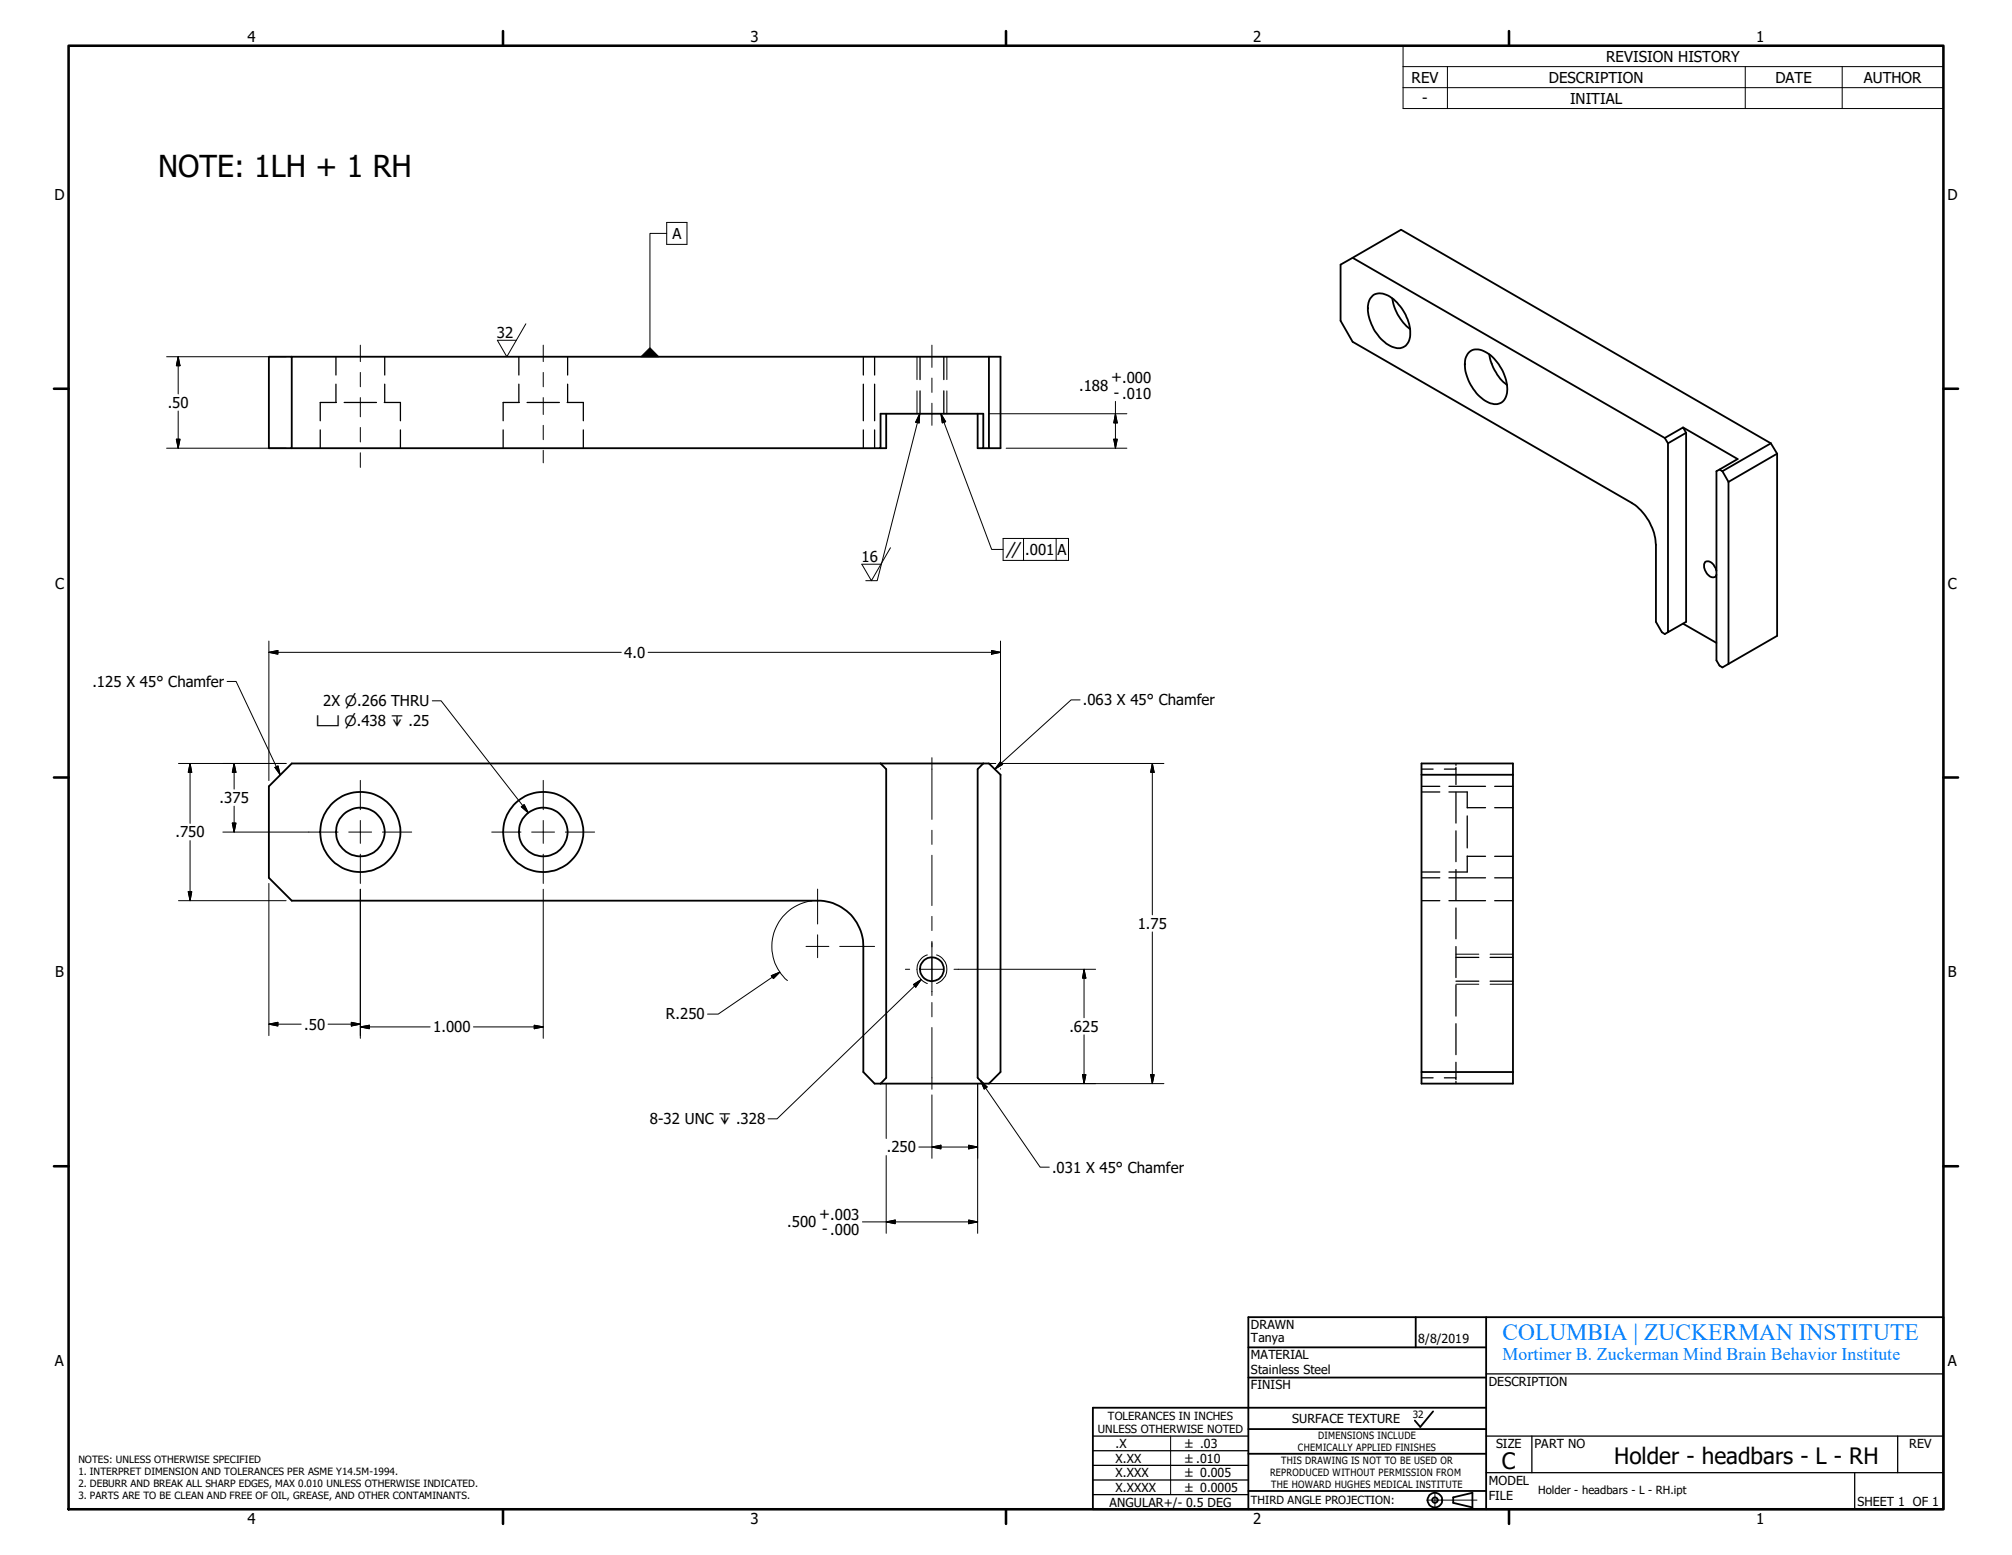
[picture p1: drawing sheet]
<svg xmlns="http://www.w3.org/2000/svg" width="279mm" height="216mm" viewBox="0 0 279 216" stroke-linecap="round" stroke-linejoin="round" font-family="sans-serif">
<g fill="none" stroke="#000" stroke-width=".25">
<path d="M187.8 35.8l43.4 25M37.3 49.5h3.2v12.7h-3.2zM40.5 49.5h98.4v12.7h-1.6v-12.7M123.1 57.4v4.8h-.8M135.8 57.4v4.8h.7v-4.8h-14.2v4.8h-81.8M190.6 41.1a2.31 2.31 0 0 1 2.9 .5 6 6 0 0 1 2.2 5.7 1.71 1.71 0 0 1-2.7 .7 6.2 6.2 0 0 1-3-5.7l.2-.7zM193.3 41.4a6.7 6.7 0 0 0 2.5 4.3M204.1 48.9a2.13 2.13 0 0 1 2.6 .2 6.1 6.1 0 0 1 2.5 5.7 1.65 1.65 0 0 1-2.5 1.1 6.2 6.2 0 0 1-3.2-6.1l.3-.6zM206.8 49.2a6.9 6.9 0 0 0 2.5 4.3M233.7 59.4l7.6 4.3-2.9 1.7v26.3l.4 .7 .4 .3 7.6-4.4v-25.3M136.5 62.2h.8M231.2 60.8l.4 .8"/>
<path d="M231.2 60.8l2.5-1.4 .4 .7-2.5 1.5M234.1 60.1v26.2l-2.5 1.5v-26.2M238.4 79.2a1.44 1.44 0 0 0-1.5-1.2 1.05 1.05 0 0 0 0 1.5 .94 .94 0 0 0 1.4 .5l.1-.2M238.8 65.2l.4 .2M239.2 65.4l.8 1.5M240 66.9v25.3M245.9 61.6l.9 1.4M245.9 61.6l-51.3-29.7-8.4 4.8v7.8l1.6 3 38.8 22.3a7.4 7.4 0 0 1 3.4 5.8v10.7l.8 1.5 .4 .2 .4-.2M245.9 61.6l-6.7 3.8M246.8 63l-6.8 3.9M233.7 86.6l4.7 2.7M37.3 109.2l3.2-3.2h96.8l1.6 1.6v41.2l-1.6 1.7h-15.8l-1.6-1.7v-17.4a6.3 6.3 0 0 0-6.4-6.3h-73l-3.2-3.2z"/>
<path d="M122.3 106l.8 .8v42.8l-.8 .9M136.5 106l-.7 .8v42.8l.7 .9M197.4 107.6v-1.6h12.7v44.5h-12.7v-1.7M197.4 107.6h12.7M197.4 107.6v41.2h12.7M173.4 191.3h33M173.4 187.1h33M173.4 198.4h33M196.6 182.9v4.2M199 196l-1.8 2.1-.7-.9M206.4 195.5h-54.6v14h118.1v-26.6h-96.5v26.7M206.4 182.9v26.6"/>
<path d="M173.4 207h33M173.4 201.8h33M201.8 207.9l2.7-.6v2l-2.7-.6z"/>
<circle cx="50" cy="115.5" r="5.6"/>
<circle cx="50" cy="115.5" r="3.4"/>
<circle cx="75.4" cy="115.5" r="5.6"/>
<circle cx="75.4" cy="115.5" r="3.4"/>
<circle cx="129.4" cy="134.6" r="1.65"/>
<circle cx="199.3" cy="208.3" r="1.02"/>
<circle cx="199.3" cy="208.3" r=".38"/>
</g>
<g fill="none" stroke="#000" stroke-width=".14">
<path d="M194.8 6.3h75.1v8.8h-75.1zM194.8 9.2h75.1M194.8 12.2h75.1M201 9.2v5.9M242.4 9.2v5.9M255.8 9.2v5.9M92.6 32.4h-2.3v15.9M92.6 30.9h2.8v3h-2.8zM23.1 49.5h16.6M24.7 49.5v5.2M24.7 57.1v5.1M24.7 49.5l.3 1.3h-.5z"/>
<path d="M50 47.9v2.3M50 51.7v2M50 55.2v2.7M50 59.4v2M73 45l-2.6 4.5-1.3-2.3h2.6M75.4 47.9v2.3M75.4 51.7v2M75.4 55.2v2.4M75.4 59.1v1.9M127.3 49.5v3.2M127.3 54.3v3.1M127.7 57.4l-.1 1.3-.5-.1z"/>
<path d="M127.7 57.4l-5.9 23.2h-1.6M129.4 47.9v3.1M129.4 52.5v2M129.4 56v3.1M130.7 57.4l7 18.9h1.6M130.7 57.4l.6 1.1-.4 .2zM131.5 49.5v3.2M131.5 54.3v3.1M137.3 57.4h19.2M154.9 57.4l.3 1.3h-.5zM154.9 55.7v6.5M23.1 62.2h16.6"/>
<path d="M24.5 61h.5l-.3 1.2zM50 62.9v2M75.4 62.5v1.8M123.7 76.1l-2.7 4.5-1.3-2.3h2.6M139.3 74.8h9.1v3h-9.1zM139.7 62.2h16.8M142.1 74.8v3M146.7 74.8v3M154.7 61h.5l-.3 1.2zM31.5 94.6h1.3l6.1 13M37.3 89v19.4M37.3 90.6l1.3-.3v.5z"/>
<path d="M37.3 90.6h49M60 97.3h1.3l12.1 15.6M90 90.6h48.9M137.7 90.3l1.2 .3-1.2 .2zM138.9 89v16.9M150 97.2h-1.3l-10.5 9.6M24.8 106h14.9M26.4 106v8.3M26.4 116.7v8.4M26.4 106l.2 1.2h-.5zM30.9 115.5h16M32.3 114.3h.5l-.3 1.2z"/>
<path d="M32.5 106l.3 1.2h-.5zM32.5 106v3.6M32.5 111.9v3.6M38.2 106.6l.4-.3 .3 1.3zM48.4 115.5h3.2M50 108.4v4M50 113.9v3.2M50 118.6v4.1M53.1 115.5h4.1M68.3 115.5h4M72.4 112l.4-.3 .6 1.2zM73.8 115.5h3.2"/>
<path d="M75.4 108.4v4M75.4 113.9v3.2M75.4 118.6v4.1M78.5 115.5h4.1M129.4 105.2v8.6M129.4 115.3v1.9M129.4 118.7v7M137.3 106h1M138.9 105.8l.3 .3-1 .7zM138.9 106.7v.1M139 106h22.6M160 106v21"/>
<path d="M160 106l.3 1.2h-.5zM24.8 125.1h14.9M26.1 123.8h.5l-.2 1.3zM37.3 122.7v21.1M50 123.5v20.7M75.4 123.5v20.7M107.1 135.5l1.2-.5-.9 .9zM108.3 135l-8.6 5.8h-1.4M111.9 131.4h3.2M112.8 125.1a6.3 6.3 0 0 0-5.3 4.4 6.3 6.3 0 0 0 1.8 6.6M113.5 123.4v4.9M113.5 129.8v3.2"/>
<path d="M116.6 131.4h4.9M125.7 134.6h.6M126.9 136.7l1-.7-.7 1.1zM127.8 134.6h3.2M127.9 136l-20 19.3h-1.2M128.8 132.6a2.08 2.08 0 0 0-1.5 2 2.08 2.08 0 0 0 1.5 1.9M129.4 127.2v2M129.4 130.7v7.5M129.4 139.2v2M130 132.6a2.08 2.08 0 0 1 1.5 2 2.08 2.08 0 0 1-1.5 1.9M132.5 134.6h19.6M150.5 134.6v6.7"/>
<path d="M150.5 134.6l.3 1.2h-.5zM160 129.4v21.1M202.2 132.5h3.2M202.2 136.7h3.2M206.9 136.7h3.2M206.9 132.5h3.2M37.3 142.2l1.3-.3v.6zM37.3 142.2h4.5M45.6 142.2h4.4M48.8 141.9l1.2 .3-1.2 .3zM50 142.6l1.3-.3v.5zM50 142.6h9.7"/>
<path d="M65.7 142.6h9.7M74.2 142.3l1.2 .3-1.2 .2zM123.1 150.5v7.6M127.6 159.3h8.2M129.4 152v8.8M129.4 142.7v8.5M129.4 159.3l1.3-.3v.5zM134.5 159l1.3 .3-1.3 .2zM135.8 150.5v20.7M136.2 150l8.2 12.1h1.3M136.2 150l.9 .9-.4 .3zM137.3 150.5h24.3"/>
<path d="M150.3 149.2h.5l-.3 1.3zM150.5 143.7v6.8M159.8 149.2h.5l-.3 1.3zM119.8 169.7h16M123.1 160.4v10.8M123.1 169.7l1.2-.3v.5zM134.5 169.4l1.3 .3-1.3 .2zM162.6 199.4v8.1M198.1 208.3h7M199.3 207.1v2.3"/>
</g>
<g fill="none" stroke="#000" stroke-width=".18">
<path d="M44.5 59.7v2.5M46.7 49.5v2.6M46.7 53.3v2.6M46.7 55.9h-2.2v2.5M47.8 55.9h4.5M53.4 55.9h2.2v2.5M53.4 49.5v2.6M53.4 53.3v2.6M55.6 59.7v2.5M69.9 59.7v2.5M72.1 49.5v2.6M72.1 53.3v2.6"/>
<path d="M72.1 55.9h-2.2v2.5M73.2 55.9h4.5M78.8 55.9h2.2v2.5M78.8 49.5v2.6M78.8 53.3v2.6M81 59.7v2.5M119.9 49.5v2.6M119.9 53.3v5.1M119.9 59.7v2.5M121.5 49.5v2.6M121.5 53.3v5.1M121.5 59.7v2.5"/>
<path d="M127.8 49.5v3.2M127.8 54.3v3.1M131.1 49.5v3.2M131.1 54.3v3.1M197.4 106.8h1.6M197.4 109.2h2.5M197.4 110h2.5M201.2 110h2.6v2.2M201.2 109.2h5.1M202.2 106.5v.3h-1.6M202.2 106v.3M202.2 106.8v2.1"/>
<path d="M202.2 110v4.3M202.2 115.4v4.2M203.8 118.9v2.2h-2.6M203.8 113.3v4.4M203.8 118.9h2.5M203.8 112.1h2.5M207.6 109.2h2.5M207.6 118.9h2.5M207.6 112.1h2.5M197.4 125.1h2.5M197.4 121.9h2.5M197.4 121.1h2.5"/>
<path d="M201.2 125.1h5.1M201.2 121.9h5.1M202.2 136.2h3.2M202.2 132.9h3.2M202.2 120.7v4.3M202.2 126.1v4.2M202.2 131.4v4.3M202.2 136.8v4.3M206.9 136.2h3.2M206.9 132.9h3.2M207.6 125.1h2.5M207.6 121.9h2.5"/>
<path d="M197.4 149.6h1.6M200.6 149.6h1.6v.3M202.2 142.1v4.3M202.2 147.5v2.1M202.2 150.2v.3M151.8 199.4h21.6M206.4 190.8h63.5M206.4 199.4h63.5M212.7 199.4v5.1M263.5 199.4v5.1M151.8 207.5h21.6M151.8 205.5h21.6"/>
<path d="M151.8 203.5h21.6M151.8 201.4h21.6M206.4 204.5h63.5M257.6 204.5v5"/>
</g>
<g fill="none" stroke="#000" stroke-width=".36">
<path d="M9.5 6.3h260.4v203.2h-260.4zM69.8 4.3v2M139.7 4.3v2M209.5 4.3v2M7.5 54h2M269.9 54h2M7.5 107.9h2M269.9 107.9h2M7.5 161.9h2M269.9 161.9h2M69.8 209.5v2.1M139.7 209.5v2.1"/>
<path d="M209.5 209.5v2.1"/>
</g>
<g fill="#000" stroke="#000" stroke-width=".14">
<path d="M24.7 49.5l.3 1.3h-.5zM89 49.5l1.3-1.2 1.2 1.2zM127.7 57.4l-.1 1.3-.5-.1zM130.7 57.4l.6 1.1-.4 .2zM154.9 57.4l.3 1.3h-.5zM24.5 61h.5l-.3 1.2zM154.7 61h.5l-.3 1.2zM37.3 90.6l1.3-.3v.5zM137.7 90.3l1.2 .3-1.2 .2zM26.4 106l.2 1.2h-.5zM32.3 114.3h.5l-.3 1.2zM32.5 106l.3 1.2h-.5z"/>
<path d="M38.2 106.6l.4-.3 .3 1.3zM72.4 112l.4-.3 .6 1.2zM138.9 105.8l.3 .3-1 .7zM160 106l.3 1.2h-.5zM26.1 123.8h.5l-.2 1.3zM107.1 135.5l1.2-.5-.9 .9zM126.9 136.7l1-.7-.7 1.1zM150.5 134.6l.3 1.2h-.5zM37.3 142.2l1.3-.3v.6zM48.8 141.9l1.2 .3-1.2 .3zM50 142.6l1.3-.3v.5zM74.2 142.3l1.2 .3-1.2 .2z"/>
<path d="M129.4 159.3l1.3-.3v.5zM134.5 159l1.3 .3-1.3 .2zM136.2 150l.9 .9-.4 .3zM150.3 149.2h.5l-.3 1.3zM159.8 149.2h.5l-.3 1.3zM123.1 169.7l1.2-.3v.5zM134.5 169.4l1.3 .3-1.3 .2z"/>
</g>
<text font-size="4.2" x="22" y="24.6">NOTE: 1LH + 1 RH</text>
<text font-size="3.3" fill="#0080ff" x="208.6" y="186">COLUMBIA | ZUCKERMAN INSTITUTE</text>
<g font-size="3.1">
<text x="224.1" y="203.3">Holder - headbars - L - RH</text>
<text x="208.6" y="204">C</text>
</g>
<text font-size="2.5" fill="#0080ff" x="208.6" y="188.8">Mortimer B. Zuckerman Mind Brain Behavior Institute</text>
<g font-size="2.1">
<text x="34.4" y="5.9">4</text>
<text x="104.2" y="5.9">3</text>
<text x="174" y="5.9">2</text>
<text x="243.9" y="5.9">1</text>
<text x="196" y="11.5">REV</text>
<text x="215.1" y="11.5">DESCRIPTION</text>
<text x="223" y="8.6">REVISION HISTORY</text>
<text x="246.5" y="11.5">DATE</text>
<text x="258.8" y="11.5">AUTHOR</text>
<text x="197.5" y="14.3">-</text>
<text x="218" y="14.4">INITIAL</text>
<text x="7.6" y="27.8">D</text>
<text x="270.4" y="27.8">D</text>
<text x="93.4" y="33.2">A</text>
<text x="69" y="46.9">32</text>
<text x="154.3" y="53.1">+.000</text>
<text x="23.3" y="56.6">.50</text>
<text x="149.9" y="54.3">.188</text>
<text x="154.7" y="55.2">- .010</text>
<text x="119.7" y="78">16</text>
<text x="142.4" y="77">.001</text>
<text x="146.9" y="77">A</text>
<text x="7.6" y="81.7">C</text>
<text x="270.5" y="81.7">C</text>
<text x="12.8" y="95.4">.125 X 45° Chamfer</text>
<text x="86.7" y="91.4">4.0</text>
<text x="44.9" y="98.1">2X ⌀.266 THRU</text>
<text x="150.4" y="97.9">.063 X 45° Chamfer</text>
<text x="30.5" y="111.5">.375</text>
<text x="24.4" y="116.2">.750</text>
<text x="158" y="128.9">1.75</text>
<text x="7.6" y="135.7">B</text>
<text x="270.5" y="135.7">B</text>
<text x="42.2" y="143">.50</text>
<text x="60.2" y="143.3">1.000</text>
<text x="92.5" y="141.5">R.250</text>
<text x="148.5" y="143.3">.625</text>
<text x="90.3" y="156.1">8-32 UNC ↧ .328</text>
<text x="123.1" y="160">.250</text>
<text x="146.1" y="162.8">.031 X 45° Chamfer</text>
<text x="109.3" y="170.4">.500</text>
<text x="113.8" y="169.2">+.003</text>
<text x="114.2" y="171.4">- .000</text>
<text x="7.6" y="189.7">A</text>
<text x="270.5" y="189.7">A</text>
<text x="34.4" y="211.6">4</text>
<text x="104.2" y="211.6">3</text>
<text x="174" y="211.6">2</text>
<text x="243.9" y="211.6">1</text>
</g>
<g font-size="2">
<text x="139.5" y="77.4">∥</text>
<text x="43.9" y="100.7">⌴ ⌀.438 ↧ .25</text>
</g>
<g font-size="1.7">
<text x="173.7" y="184.5">DRAWN</text>
<text x="173.7" y="188.7">MATERIAL</text>
<text x="173.7" y="186.3">Tanya</text>
<text x="173.7" y="190.8">Stainless Steel</text>
<text x="197" y="186.4">8/8/2019</text>
<text x="173.7" y="192.9">FINISH</text>
<text x="179.4" y="197.6">SURFACE TEXTURE</text>
<text x="206.7" y="192.4">DESCRIPTION</text>
<text x="154.9" y="201">.X</text>
<text x="154.9" y="203.1">X.XX</text>
<text x="207.8" y="201">SIZE</text>
<text x="213.1" y="201.1">PART NO</text>
<text x="265.1" y="201">REV</text>
<text x="154.1" y="209.2">ANGULAR+/- 0.5 DEG</text>
<text x="154.9" y="205.1">X.XXX</text>
<text x="154.9" y="207.1">X.XXXX</text>
<text x="206.7" y="206.1">MODEL</text>
<text x="206.7" y="208.2">FILE</text>
<text x="257.9" y="209.1">SHEET 1 OF 1</text>
</g>
<g font-size="1.6">
<text x="153.8" y="197.1">TOLERANCES IN INCHES</text>
<text x="152.4" y="199">UNLESS OTHERWISE NOTED</text>
<text x="164.6" y="201.1">± .03</text>
<text x="164.6" y="203.1">±.010</text>
<text x="164.6" y="205.1">± 0.005</text>
<text x="164.6" y="207.2">± 0.0005</text>
<text x="173.7" y="208.8">THIRD ANGLE PROJECTION:</text>
<text x="213.6" y="207.4">Holder - headbars - L - RH.ipt</text>
</g>
<g font-size="1.4">
<text x="196.2" y="196.9">32</text>
<text x="10.9" y="203.1">NOTES: UNLESS OTHERWISE SPECIFIED</text>
<text x="177.9" y="203.3">THIS DRAWING IS NOT TO BE USED OR</text>
<text x="180.2" y="201.5">CHEMICALLY APPLIED FINISHES</text>
<text x="183" y="199.9">DIMENSIONS INCLUDE</text>
<text x="10.9" y="204.7">1. INTERPRET DIMENSION AND TOLERANCES PER ASME Y14.5M-1994.</text>
<text x="10.9" y="206.4">2. DEBURR AND BREAK ALL SHARP EDGES, MAX 0.010 UNLESS OTHERWISE INDICATED.</text>
<text x="10.9" y="208.1">3. PARTS ARE TO BE CLEAN AND FREE OF OIL, GREASE, AND OTHER CONTAMINANTS.</text>
<text x="176.4" y="205">REPRODUCED WITHOUT PERMISSION FROM</text>
<text x="176.5" y="206.6">THE HOWARD HUGHES MEDICAL INSTITUTE</text>
</g>
</svg>
